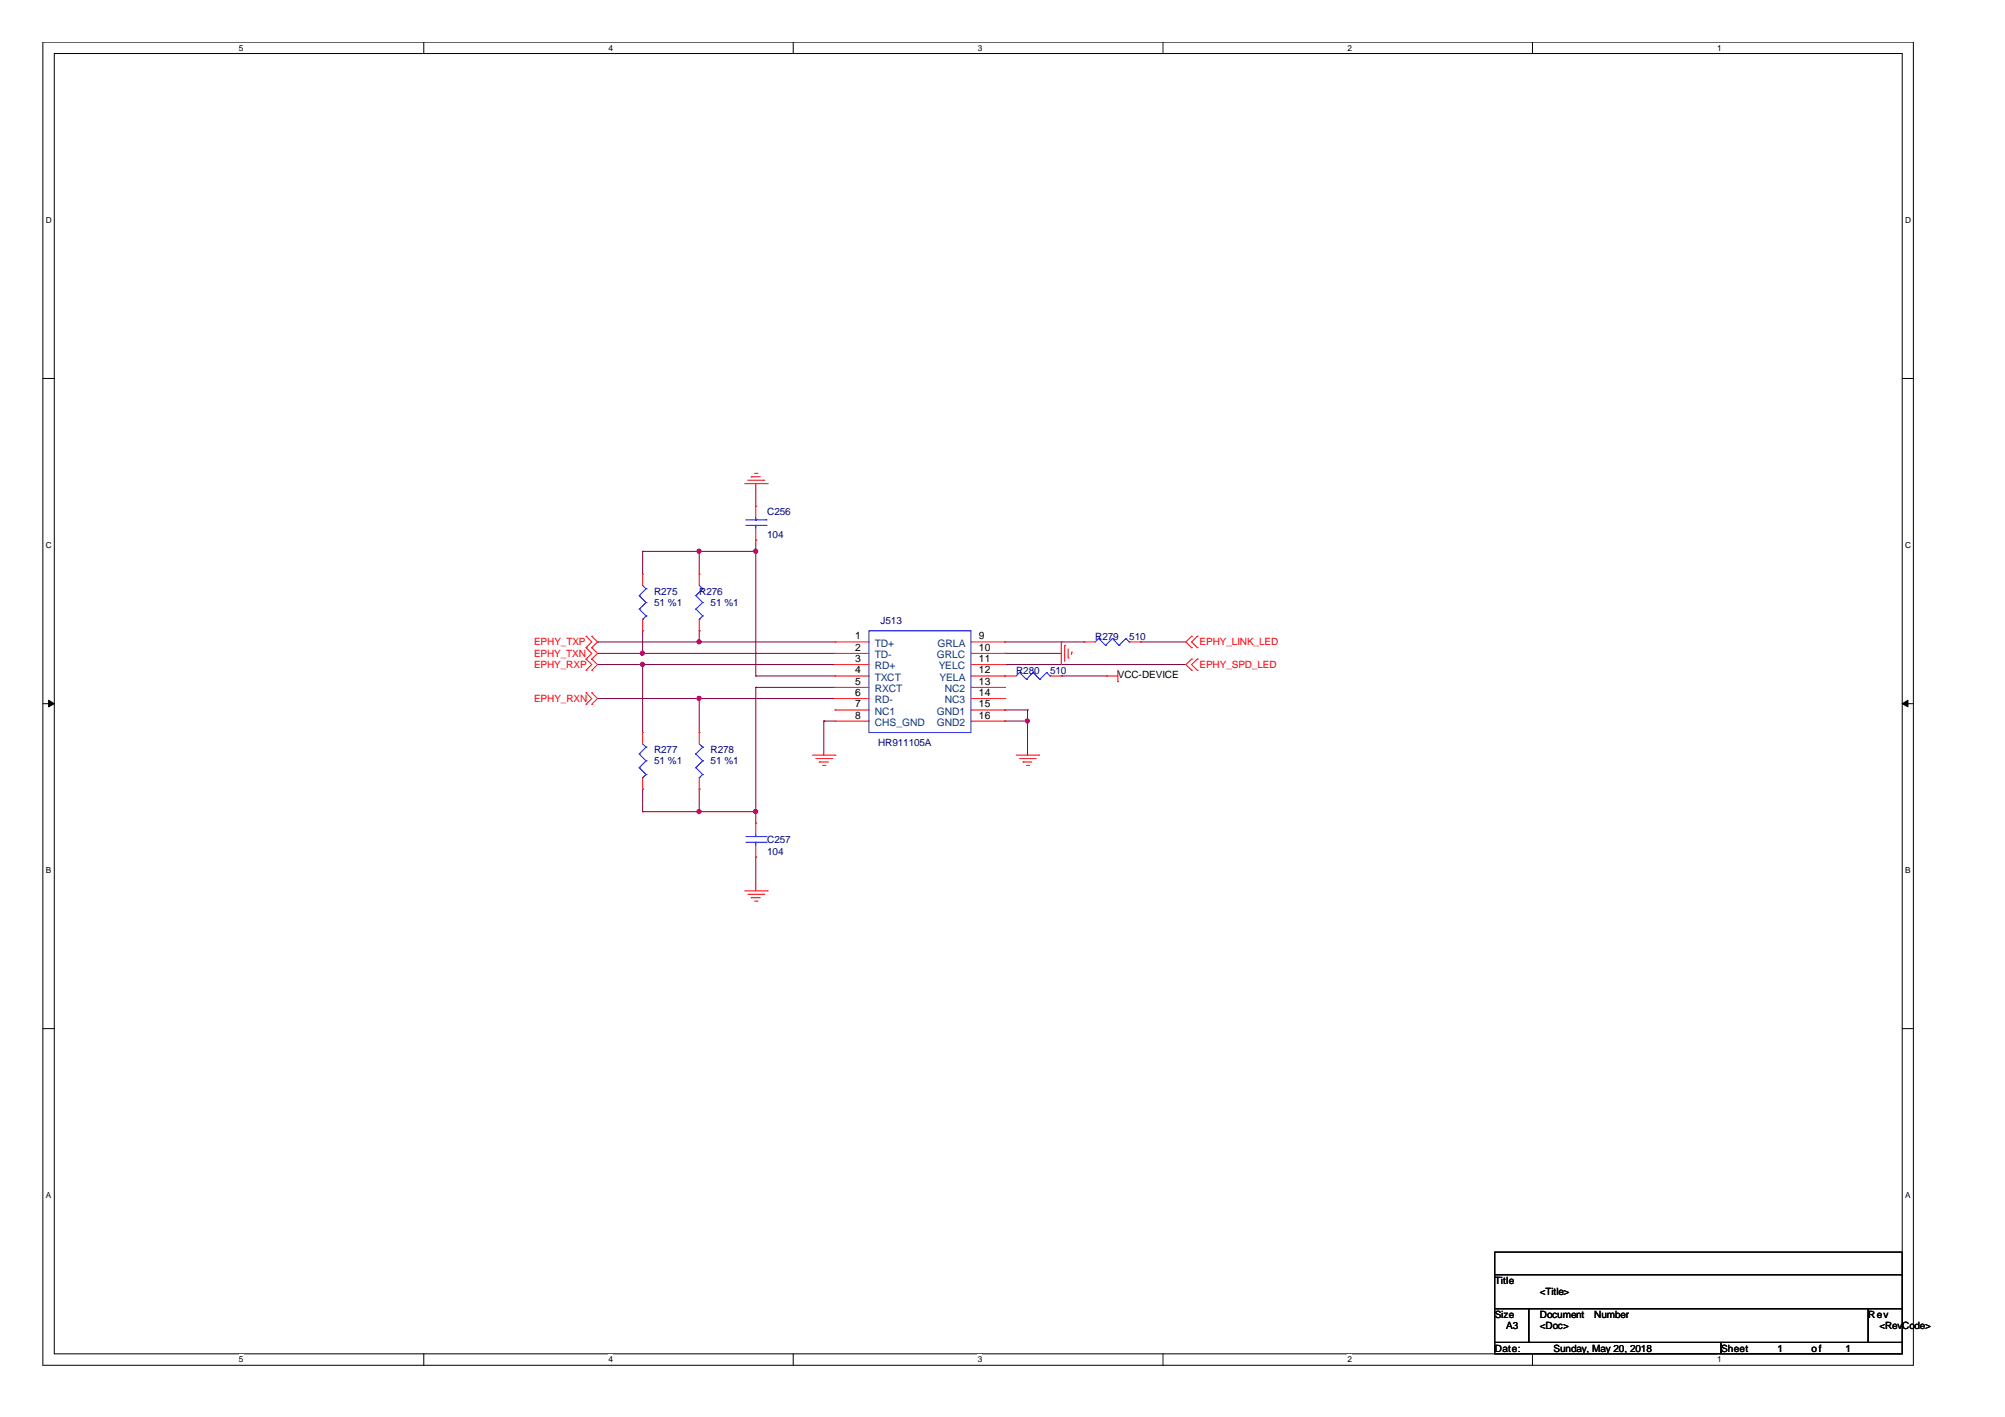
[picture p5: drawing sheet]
<svg xmlns="http://www.w3.org/2000/svg" width="297mm" height="210mm" viewBox="0 0 297 210" stroke-linecap="round" stroke-linejoin="round" font-family="sans-serif">
<path d="M6.3 6.2h277.2v196h-277.2zM8 7.9h273.8v192.6h-273.8z" fill="none" stroke="#000" stroke-width=".15"/>
<g fill="#fff">
<path d="M35.4 6.4h.6v1.4h-.6z"/>
<path d="M35.4 200.7h.6v1.4h-.6z"/>
</g>
<path d="M62.8 6.2v1.7M62.8 200.5v1.7" fill="none" stroke="#000" stroke-width=".15"/>
<g fill="#fff">
<path d="M90.1 6.4h.7v1.4h-.7z"/>
<path d="M90.1 200.7h.7v1.4h-.7z"/>
</g>
<path d="M117.5 6.2v1.7M117.5 200.5v1.7" fill="none" stroke="#000" stroke-width=".15"/>
<g fill="#fff">
<path d="M144.9 6.4h.6v1.4h-.6z"/>
<path d="M144.9 200.7h.6v1.4h-.6z"/>
</g>
<path d="M172.3 6.2v1.7M172.3 200.5v1.7" fill="none" stroke="#000" stroke-width=".15"/>
<g fill="#fff">
<path d="M199.6 6.4h.7v1.4h-.7z"/>
<path d="M199.6 200.7h.7v1.4h-.7z"/>
</g>
<path d="M227 6.2v1.7M227 200.5v1.7" fill="none" stroke="#000" stroke-width=".15"/>
<g fill="#fff">
<path d="M254.4 6.4h.6v1.4h-.6z"/>
<path d="M254.4 200.7h.6v1.4h-.6z"/>
<path d="M6.8 31.9h.8v1.4h-.8z"/>
<path d="M282.2 31.9h.9v1.4h-.9z"/>
<path d="M6.8 80.1h.8v1.4h-.8z"/>
<path d="M282.2 80.1h.9v1.4h-.9z"/>
</g>
<path d="M6.3 56.1h1.7M281.8 56.1h1.7" fill="none" stroke="#000" stroke-width=".15"/>
<g fill="#fff">
<path d="M6.8 128.2h.7v1.4h-.7z"/>
<path d="M282.2 128.2h.8v1.4h-.8z"/>
</g>
<path d="M6.3 104.2h1.7M281.8 104.2h1.7" fill="none" stroke="#000" stroke-width=".15"/>
<g fill="#000" stroke="#000" stroke-width=".15">
<path d="M7.2 103.7l.8 .5-.8 .5z" fill-rule="evenodd"/>
<path d="M281.8 104.2l.9-.5v1z" fill-rule="evenodd"/>
</g>
<g fill="#fff">
<path d="M6.8 176.4h.7v1.4h-.7z"/>
<path d="M282.2 176.4h.8v1.4h-.8z"/>
</g>
<path d="M6.3 152.4h1.7M281.8 152.4h1.7M221.4 185.5h60.4v3.3h-60.4zM221.4 188.8h60.4v5.1h-60.4zM221.4 193.9h5.1v5h-5.1zM221.4 198.9h33.6v1.6h-33.6zM226.5 193.9h50.3v5h-50.3zM255 198.9h26.8v1.6h-26.8zM276.8 193.9h5v5h-5z" fill="none" stroke="#000" stroke-width=".15"/>
<g fill="none" stroke="#800040" stroke-width=".15">
<path d="M112 71.6h.1M112 71.6v3.4M88.5 98.4h.1M88.5 96.8h.1M88.5 95.1h.1M88.5 96.8h35.2M88.5 98.4h35.2M88.5 95.1h35.2M95.2 96.8h.1M95.2 93.4h.1M95.2 81.7h.1M95.2 98.4h.1"/>
<path d="M95.2 81.7v3.4M95.2 93.4v3.4M95.2 98.4v10.1M95.2 81.7h16.8M103.6 93.4h.1M103.6 95.1h.1M103.6 81.7h.1M103.6 81.7v3.4M103.6 93.4v1.7M112 81.7h.1M112 80h.1M112 80v20.1"/>
<path d="M148.8 95.1h.1M148.8 98.4h.1M148.8 96.8h.1M148.8 96.8h8.4M148.8 98.4h26.9M148.8 95.1h11.8M169 95.1h.1M169 95.1h6.7M88.5 103.5h.1M88.5 103.5h35.2M95.2 116.9h.1M95.2 116.9v3.3"/>
<path d="M103.6 103.5h.1M103.6 116.9h.1M103.6 103.5v5M103.6 116.9v3.3M112 100.1h.1M112 101.8h.1M112 100.1h11.7M112 101.8v20.1M112 101.8h11.7M122 106.8h.1M122 106.8h1.7M122 106.8v5.1"/>
<path d="M148.8 105.2h.1M148.8 106.8h.1M148.8 106.8h3.4M148.8 105.2h3.4M152.2 105.2h.1M152.2 106.8h.1M152.2 105.2v6.7M157.2 100.1h.1M157.2 100.1h6.8M95.2 120.2h.1M95.2 120.2h16.8M103.6 120.2h.1"/>
<path d="M112 120.2h.1M112 127h.1M112 127v5"/>
</g>
<g fill="#f0f" stroke="#f0f" stroke-width=".15">
<circle cx="95.2" cy="96.8" r=".32"/>
<circle cx="152.2" cy="106.8" r=".32"/>
<circle cx="103.6" cy="95.1" r=".32"/>
<circle cx="103.6" cy="81.6" r=".32"/>
<circle cx="95.2" cy="98.4" r=".32"/>
<circle cx="103.6" cy="103.5" r=".32"/>
<circle cx="111.9" cy="120.2" r=".32"/>
<circle cx="103.6" cy="120.2" r=".32"/>
<circle cx="111.9" cy="81.6" r=".32"/>
</g>
<g fill="none" stroke="#f00" stroke-width=".15">
<path d="M110.3 71.6h3.4M110.8 71.1h2.4M111.3 70.6h.1M111.3 70.6h1.3M111.8 70.1h.3M112 75h.1M112 75v1.7M112 78.3v1.7M112.1 70.1h.1M113.2 71.1h.1M113.7 71.6h.1M86.8 95.9h.1"/>
<path d="M86.8 94.2h.1M86.8 97.6h.1M86.8 99.3h.1M86.8 94.2l.9 .9-.9 .8M86.8 95.9l.9 .9-.9 .8M86.8 97.6l.9 .8-.9 .9M87.7 94.2h.1M87.7 95.9h.1M87.7 97.6h.1M87.7 99.3h.1M87.7 94.2l.8 .9-.8 .8M87.7 95.9l.8 .9-.8 .8"/>
<path d="M87.7 97.6l.8 .8-.8 .9M95.2 85.1h.1M95.2 93.4h.1M95.2 85.1v1.6M95.2 91.8v1.6M103.6 85.1h.1M103.6 93.4h.1M103.6 85.1v1.6M103.6 91.8v1.6M112 80h.1M123.7 95.1h.1M123.7 96.8h.1"/>
<path d="M123.7 98.4h.1M123.7 95.1h5M123.7 96.8h5M123.7 98.4h5M143.8 95.1h5M143.8 96.8h5M143.8 98.4h5M148.8 95.1h.1M148.8 96.8h.1M148.8 98.4h.1M157.2 95.1h.1M157.2 95.1v3.3"/>
<path d="M157.7 95.6h.1M157.7 95.6v2.4M158.2 97.5h.1M158.2 96.1v1.4M158.7 96.6h.1M158.7 96.6v.4M160.6 95.1h.1M160.6 95.1h1.7M165.6 99.3v1.7M167.3 95.1h1.7M169 95.1h.1M176.5 94.2h.1"/>
<path d="M176.5 95.9h.1M176.5 97.6h.1M176.5 99.3h.1M176.5 94.2l-.8 .9 .8 .8M176.5 97.6l-.8 .8 .8 .9M177.4 95.9h.1M177.4 94.2h.1M177.4 99.3h.1M177.4 97.6h.1M177.4 94.2l-.9 .9 .9 .8M177.4 97.6l-.9 .8 .9 .9M86.8 104.3h.1"/>
<path d="M86.8 102.6h.1M86.8 102.6l.9 .9-.9 .8M87.7 102.6h.1M87.7 104.3h.1M87.7 102.6l.8 .9-.8 .8M95.2 108.5h.1M95.2 116.9h.1M95.2 108.5v1.7M95.2 115.2v1.7M103.6 108.5h.1M103.6 116.9h.1M103.6 108.5v1.7"/>
<path d="M103.6 115.2v1.7M120.4 111.9h3.3M120.9 112.4h2.3M121.4 112.9h.1M121.4 112.9h1.3M121.9 113.4h.3M122.2 113.4h.1M123.2 112.4h.1M123.7 111.9h.1M123.7 100.1h.1M123.7 101.8h.1M123.7 103.5h.1"/>
<path d="M123.7 105.2h.1M123.7 106.8h.1M123.7 100.1h5M123.7 101.8h5M123.7 103.5h5M123.7 105.2h5M123.7 106.8h5M143.8 100.1h6.7M143.8 101.8h5M143.8 103.5h5M143.8 105.2h5M143.8 106.8h5"/>
<path d="M148.8 100.1h.1M148.8 101.8h.1M148.8 103.5h.1M148.8 105.2h.1M148.8 106.8h.1M150.5 111.9h3.4M151 112.4h2.4M151.6 112.9h.1M151.6 112.9h1.3M152.1 113.4h.3M152.4 113.4h.1M153.4 112.4h.1"/>
<path d="M153.9 111.9h.1M155.6 100.1h1.6M157.2 100.1h.1M164 100.1h.1M164 100.1h1.6M165.6 101h.1M110.3 132h3.4M110.8 132.5h2.4M111.3 133h.1M111.3 133h1.3M111.8 133.5h.3M112 121.9h.1"/>
<path d="M112 127h.1M112 121.9v1.7M112 125.3v1.7M112.1 133.5h.1M113.2 132.5h.1M113.7 132h.1"/>
</g>
<g fill="none" stroke="#00f" stroke-width=".15">
<path d="M110.5 77.8h3M110.5 77h3M112 77h.1M112 77.8h.1M112 76.7v.3M112 77.8v.5M113.5 77.8h.1M113.5 77h.1M94.7 88.2h.1M94.7 90.2h.1M94.7 88.2l1 1.1M94.7 90.2l1 1"/>
<path d="M95.2 91.8h.1M95.2 86.7l.5 .5M95.7 87.2h.1M95.7 89.3h.1M95.7 91.2h.1M95.7 87.2l-1 1M95.7 89.3l-1 .9M95.7 91.2l-.5 .6M103.1 88.2h.1M103.1 90.2h.1M103.1 88.2l1 1.1M103.1 90.2l1 1"/>
<path d="M103.6 91.8h.1M103.6 86.7l.5 .5M104.1 87.2h.1M104.1 89.3h.1M104.1 91.2h.1M104.1 87.2l-1 1M104.1 89.3l-1 .9M104.1 91.2l-.5 .6M128.7 93.4h15.1v15.1h-15.1zM151 99.6h.1M151 99.6l-.5 .5M151 99.6l1.1 1"/>
<path d="M153 99.6h.1M153 99.6l-.9 1M153 99.6l1.1 1M155.1 99.6h.1M155.1 99.6l-1 1M155.1 99.6l.5 .5M162.8 94.6h.1M162.8 94.6l-.5 .5M162.8 94.6l1 1M163.8 95.6h.1M164.8 94.6h.1M164.8 94.6l-1 1"/>
<path d="M164.8 94.6l1 1M165.8 95.6h.1M166.8 94.6h.1M166.8 94.6l-1 1M166.8 94.6l.5 .5M167.3 95.1h.1M94.7 111.7h.1M94.7 113.7h.1M94.7 111.7l1 1M94.7 113.7l1 1M95.2 115.2h.1M95.2 110.2l.5 .5"/>
<path d="M95.7 110.7h.1M95.7 112.7h.1M95.7 114.7h.1M95.7 110.7l-1 1M95.7 112.7l-1 1M95.7 114.7l-.5 .5M103.1 111.7h.1M103.1 113.7h.1M103.1 111.7l1 1M103.1 113.7l1 1M103.6 115.2h.1M103.6 110.2l.5 .5"/>
<path d="M104.1 110.7h.1M104.1 112.7h.1M104.1 114.7h.1M104.1 110.7l-1 1M104.1 112.7l-1 1M104.1 114.7l-.5 .5M152.1 100.6h.1M154.1 100.6h.1M155.6 100.1h.1M110.5 124.8h3M110.5 123.9h3M112 123.9h.1"/>
<path d="M112 124.8h.1M112 123.6v.3M112 124.8v.5M113.5 124.8h.1M113.5 123.9h.1"/>
</g>
<g font-size="1.5" fill="#000080">
<text x="113.7" y="76.3">C256</text>
<text x="113.7" y="79.7">104</text>
<text x="96.9" y="88.1">R275</text>
<text x="96.9" y="89.8">51 %1</text>
<text x="103.6" y="88.1">R276</text>
<text x="105.3" y="89.8">51 %1</text>
<text x="130.4" y="92.4">J513</text>
<text x="162.3" y="94.8">R279</text>
<text x="167.3" y="94.8">510</text>
<text x="150.5" y="99.8">R280</text>
<text x="155.6" y="99.8">510</text>
<text x="96.9" y="111.6">R277</text>
<text x="96.9" y="113.2">51 %1</text>
<text x="105.3" y="111.6">R278</text>
<text x="105.3" y="113.2">51 %1</text>
<text x="130.1" y="110.5">HR911105A</text>
<text x="113.7" y="124.9">C257</text>
<text x="113.7" y="126.6">104</text>
</g>
<g font-size="1.5" fill="#f00">
<text x="79.1" y="95.6">EPHY_TXP</text>
<text x="177.7" y="95.6">EPHY_LINK_LED</text>
<text x="79.1" y="97.3">EPHY_TXN</text>
<text x="79.1" y="99">EPHY_RXP</text>
<text x="177.7" y="99">EPHY_SPD_LED</text>
<text x="79.1" y="104">EPHY_RXN</text>
</g>
<g font-size="1.5">
<text x="126.7" y="94.7">1</text>
<text x="145" y="94.7">9</text>
<text x="126.7" y="96.4">2</text>
<text x="126.7" y="98.1">3</text>
<text x="126.7" y="99.8">4</text>
<text x="126.7" y="101.4">5</text>
<text x="145" y="96.4">10</text>
<text x="145" y="99.8">12</text>
<text x="145" y="101.4">13</text>
<text x="145" y="98.1">11</text>
<text x="165.6" y="100.5">VCC-DEVICE</text>
<text x="126.7" y="103.1">6</text>
<text x="126.7" y="104.8">7</text>
<text x="126.7" y="106.4">8</text>
<text x="145" y="103.1">14</text>
<text x="145" y="104.8">15</text>
<text x="145" y="106.4">16</text>
<text x="221.4" y="190.2">Title</text>
<text x="228.1" y="191.8">&lt;Title&gt;</text>
<text x="221.4" y="195.2">Size</text>
<text x="223.1" y="196.9">A3</text>
<text x="228.1" y="196.9">&lt;Doc&gt;</text>
<text x="228.1" y="195.2">Document</text>
<text x="236.2" y="195.2">Number</text>
<text x="276.8" y="195.2">Rev</text>
<text x="278.4" y="196.9">&lt;RevCo</text>
<text x="283.6" y="196.9">de&gt;</text>
<text x="221.4" y="200.2">Date:</text>
<text x="230.2" y="200.2">Sunday, May 20, 2018</text>
<text x="255" y="200.2">Sheet</text>
<text x="263.4" y="200.2">1</text>
<text x="268.4" y="200.2">of</text>
<text x="273.4" y="200.2">1</text>
</g>
<g font-size="1.5" fill="#004080">
<text x="129.6" y="95.8">TD+</text>
<text x="138.9" y="95.8">GRLA</text>
<text x="129.6" y="97.5">TD-</text>
<text x="129.6" y="99.2">RD+</text>
<text x="129.6" y="100.9">TXCT</text>
<text x="138.8" y="97.5">GRLC</text>
<text x="139.1" y="99.2">YELC</text>
<text x="139.2" y="100.9">YELA</text>
<text x="129.6" y="102.5">RXCT</text>
<text x="129.6" y="104.2">RD-</text>
<text x="129.6" y="105.9">NC1</text>
<text x="129.6" y="107.5">CHS_GND</text>
<text x="138.8" y="105.9">GND1</text>
<text x="138.8" y="107.5">GND2</text>
<text x="140" y="102.5">NC2</text>
<text x="140" y="104.2">NC3</text>
</g>
<g font-size="1.2">
<text x="35.4" y="7.5">5</text>
<text x="90.1" y="7.5">4</text>
<text x="144.9" y="7.5">3</text>
<text x="199.6" y="7.5">2</text>
<text x="254.4" y="7.5">1</text>
<text x="6.8" y="33.1">D</text>
<text x="282.2" y="33.1">D</text>
<text x="6.8" y="81.2">C</text>
<text x="282.2" y="81.2">C</text>
<text x="6.8" y="129.4">B</text>
<text x="282.2" y="129.4">B</text>
<text x="6.8" y="177.5">A</text>
<text x="282.2" y="177.5">A</text>
<text x="35.4" y="201.8">5</text>
<text x="90.1" y="201.8">4</text>
<text x="144.9" y="201.8">3</text>
<text x="199.6" y="201.8">2</text>
<text x="254.4" y="201.8">1</text>
</g>
</svg>
